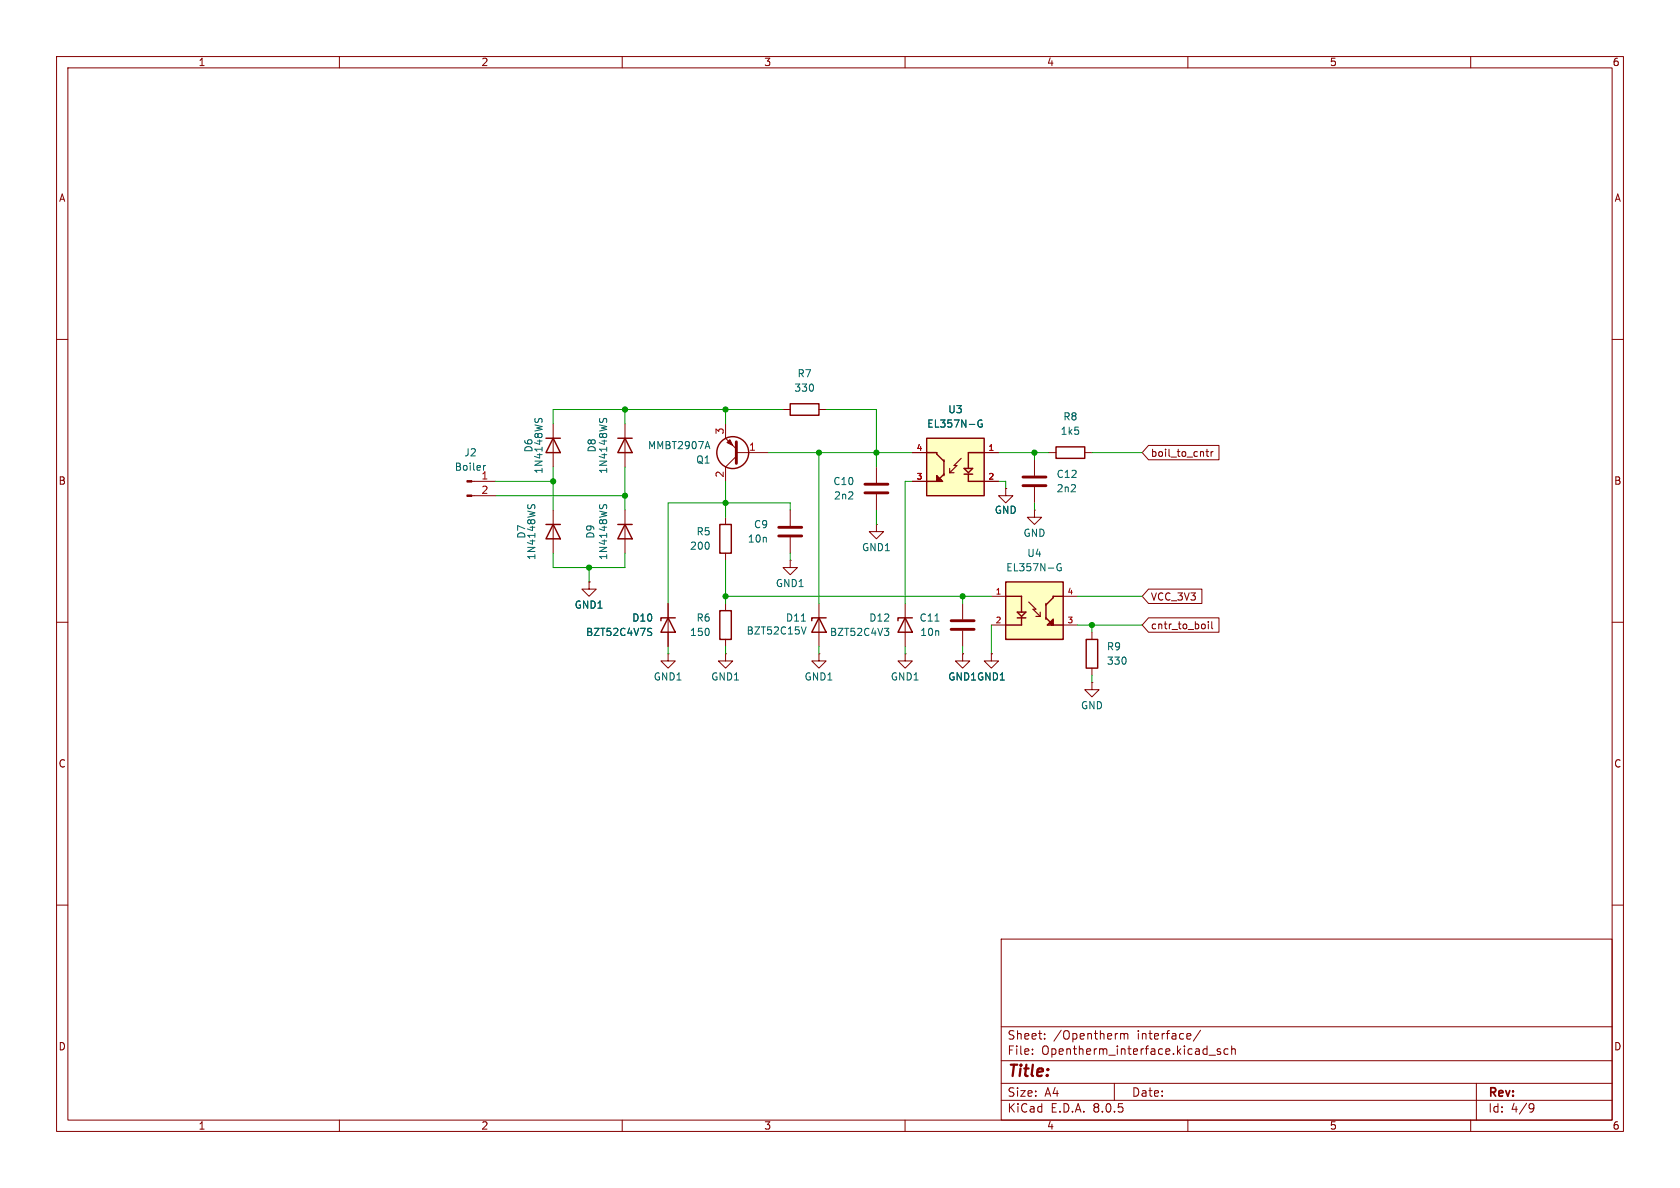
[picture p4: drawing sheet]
<svg xmlns="http://www.w3.org/2000/svg" width="297mm" height="210mm" viewBox="0 0 297 210" stroke-linecap="round" stroke-linejoin="round" font-family="sans-serif">
<g fill="none" stroke="#840000" stroke-width=".18">
<path d="M10 10h277v190h-277zM12 12h273v186h-273zM60 10v2M110 10v2M160 10v2M210 10v2M260 10v2M10 60h2M285 60h2M128.3 74.9v2.6l1.9 1.9M138.4 72.4h1.3M144.8 72.4h1.2"/>
<path d="M110.5 90.2v7.6M128.3 91.4v1.3M128.3 97.8v1.3M130.2 80.6l-1.9 2v2.5M130.2 80h5.7M139.7 99.1v1.2h1.3l-1.3 1.3-1.3-1.3h1.3M139.7 99.1h.1M139.7 90.2v2.8M139.7 95v2.8M154.9 92.7v1.3h1.3l-1.3 1.3-1.2-1.3h1.2M154.9 92.7h.1M154.9 82.6v2.7"/>
<path d="M154.9 87.4v2.8M177.8 86.4v1.2h1.3l-1.3 1.3-1.3-1.3h1.3M177.8 86.4h.1M10 110h2M118.1 115.6v1.2h1.3l-1.3 1.3-1.3-1.3h1.3M118.1 115.6h.1M128.3 115.6v1.2h1.2l-1.2 1.3-1.3-1.3h1.3M128.3 115.6h.1M128.3 106.7v1.3M128.3 113v1.3M144.8 115.6v1.2h1.2l-1.2 1.3-1.3-1.3h1.3M144.8 115.6h.1"/>
<path d="M144.8 106.7v7.6M160 115.6v1.2h1.3l-1.3 1.3-1.3-1.3h1.3M160 115.6h.1M160 106.7v7.6M175.3 115.6v1.2h1.2l-1.2 1.3-1.3-1.3h1.3M175.3 115.6h.1M285 110h2M10 160h2M285 160h2M177 166h108v32h-108zM60 198v2M110 198v2"/>
<path d="M160 198v2M177 194.5h108M177 191.5h108M177 187.5h108M177 181.5h108M182.5 186.3v.1M182.5 185.5v.1M184.7 183.6v.1M184.7 182.8v.1M197 191.5v3M198.1 182.7v1M198.1 182.8l.4-.1 .2 .2"/>
<path d="M198.7 182.9l.3-.2 .3 .1 .1 .9M198.7 182.9v.8M210 198v2M210.5 182.8v.3l-.7 .1M212.2 182.1l-1.2 2M213.7 186.5h1.2M215.7 185.5l-.3-.1-.2 .2v.2l.5 .2v.3h-.5M217.1 185.5l-.4-.1-.3 .3v.4l.1 .2h.6M217.7 185.5l.3-.1 .3 .1 .1 .9M217.7 184.9v1.5M260 198v2M261 191.5v6.5"/>
<path d="M270.6 195.1l.5 .1a.99 .99 0 0 1-.4 1.4h-.2M271.2 195.7l-.3 .3h-.3"/>
</g>
<path d="M130.2 78.1v3.8M137.7 93.2h4M137.7 94.7h4M152.9 87.1h4.1M152.9 85.6h4.1" fill="none" stroke="#840000" stroke-width=".51"/>
<path d="M128.5 78.2l.5-.5 .5 1z" fill="#840000" stroke="#840000" stroke-width=".18"/>
<g fill="none" stroke="#840000" stroke-width=".25">
<path d="M139.7 71.4h5.1v2h-5.1zM109.2 92.7h2.6M110.5 92.7l1.3 2.6h-2.6zM127.3 92.7h2v5.1h-2zM127.3 108h2v5h-2zM144.8 109.2l1.2 2.6h-2.5zM146 109.2h-2.5v.5M160 109.2l1.3 2.6h-2.6zM161.3 109.2h-2.6v.5"/>
<circle cx="129.5" cy="80" r="2.82"/>
</g>
<path d="M124.8 79h.6M125.1 78l.4 1.3M106 89.2v.5M106.6 89.7l.1-.4 .3-.1 .3 .2v.3M141.7 109.8h.7M142.5 110.8l-.4 1.3M156.3 111.1h.8l-.4 .5M156.9 111.6l.2 .2v.3l-.2 .2" fill="none" stroke="#006464" stroke-width=".18"/>
<path d="M177.8 102.9h10.2v10.1h-10.2z" fill="#ffffc2"/>
<path d="M177.8 102.9h10.2v10.1h-10.2zM177.8 105.4h2.8v2.8M179.8 109.2h1.6M179.8 108.2h1.6l-.8 .8zM180.6 109.2v1.3h-2.8M184.9 109.2l1.3 1.3v-1l-1 1h2.8M184.9 106.7v2.8M185.4 110.2h.3M185.7 110.2l.2 .3v-.5l.3 .2M186.2 109.7l-.5 .5M188 105.4h-1.8v.3l-1.3 1.2M192 113h2.1v5.1h-2.1z" fill="none" stroke="#840000" stroke-width=".25"/>
<path d="M181.9 106.4l1.2 1.3h-.5l1.3 1.3M183.1 109h.8M183.9 108.2v.8" fill="none" stroke="#840000" stroke-width=".2"/>
<path d="M182.9 90.2v1.2h1.2l-1.2 1.3-1.3-1.3h1.3M182.9 90.2h.1M175.3 105.4h2.5M175.3 110.5h2.5M188 105.4h2.5M188 110.5h2.5M193 111.8v1.2M193 118.1v1.3M193 120.7v1.2h1.3l-1.3 1.3-1.2-1.3h1.2M193 120.7h.1" fill="none" stroke="#840000" stroke-width=".18"/>
<path d="M187.6 99.7a.59 .59 0 0 0-.8 .6 .59 .59 0 0 0 .8 .5v-.4h-.2" fill="none" stroke="#006464" stroke-width=".18"/>
<path d="M163.8 77.5h10.2v10.1h-10.2z" fill="#ffffc2"/>
<g fill="none" stroke="#840000" stroke-width=".25">
<path d="M96.5 77.5h2.6M97.8 77.5l1.3 2.5h-2.6zM109.2 77.5h2.6M110.5 77.5l1.3 2.5h-2.6zM163.8 77.5h10.2v10.1h-10.2zM186.7 79h5.1v2h-5.1zM96.5 92.7h2.6M97.8 92.7l1.3 2.6h-2.6zM163.8 80h1.8v.3l1.3 1.2M165.6 84.8l.3-.2v.5l.2-.3M165.6 84.3l.5 .5M166.1 84.8h.3"/>
<path d="M166.9 83.8l-1.3 1.3v-1l1 1h-2.8M166.9 81.3v2.8M170.4 83.8h1.6M170.4 82.8h1.6l-.8 .8zM171.2 83.8v1.3h2.8M174 80h-2.8v2.8M118.1 109.2l1.3 2.6h-2.6zM119.4 109.2h-2.6v.5"/>
</g>
<path d="M167.9 83.6h.8M167.9 82.8v.8M169.9 81l-1.2 1.3h.5l-1.3 1.3" fill="none" stroke="#840000" stroke-width=".2"/>
<g fill="none" stroke="#840000" stroke-width=".18">
<path d="M97.8 74.9v7.7M110.5 74.9v7.7M203 78.7h12.5v2.6h-12.5l-1.1-1.3zM213.2 79.8h.5M213.4 79.4v1.1l.3 .2M214.1 79.8v.9M214.5 79.8l-.4 .3M83.4 85.1h4.2M83.4 87.6h4.2M97.8 90.2v7.6M161.3 80h2.5M161.3 85.1h2.5"/>
<path d="M174 80h2.5M174 85.1h2.5M177.8 86.4h.1M182.9 81.3v2.8M182.9 86.1v2.8M185.4 80h1.3M191.8 80h1.2M104.1 102.9v1.2h1.3l-1.3 1.3-1.2-1.3h1.2M104.1 102.9h.1M118.1 106.7v7.6M170.2 115.6v1.2h1.2l-1.2 1.3-1.3-1.3h1.3M170.2 115.6h.1"/>
<path d="M170.2 106.7v2.8M170.2 111.5v2.8M175.3 115.6h.1M203 104.1h9.5v2.6h-9.5l-1.1-1.3zM203 109.2h12.5v2.6h-12.5l-1.1-1.3zM213 110.4l.1 .2-.1 .5M213.6 109.9v.1M213.6 110.3v.9M214.2 109.9v1.1l.2 .2"/>
</g>
<path d="M94.6 74v.4M95.2 74.4l.1-.3 .3-.1 .2 .2v.3M106 74v.4M106.6 74.4l.1-.3 .3-.1 .3 .2v.3M173.6 74.3a.59 .59 0 0 0-.7 .6 .59 .59 0 0 0 .7 .5l.1-.4h-.3M85.5 82.3v.8M85.8 82.3l-.3 .2M93.3 89.2v.5M93.9 89.7l.1-.4 .3-.1 .3 .2v.3M114.7 111.7l.4 .1 .1 .3-.2 .2h-.3M114.7 111.1h.5M165.3 109.8h.7" fill="none" stroke="#006464" stroke-width=".18"/>
<path d="M180.8 84.3h4.1M180.8 85.9h4.1M168.1 109.7h4.1M168.1 111.3h4.1" fill="none" stroke="#840000" stroke-width=".51"/>
<g fill="#840000" stroke="#840000" stroke-width=".18">
<path d="M82.5 87.5h.9v.3h-.9z"/>
<path d="M82.5 85h.9v.2h-.9z"/>
</g>
<g fill="none" stroke="#009600" stroke-width=".18">
<path d="M110.5 72.4v2.5M128.3 72.4v2.5M138.4 72.4h-40.6v2.5M146 72.4h8.9v10.2M87.6 85.1h10.2M87.6 87.6h22.9M97.8 97.8v2.5h12.7v-2.5M97.8 82.6v7.6M110.5 82.6v7.6M128.3 85.1v6.3M128.3 99.1v7.6M135.9 80h25.4"/>
<path d="M139.7 90.2v-1.3h-21.6v17.8M139.7 97.8v1.3M144.8 80v26.7M154.9 90.2v2.5M161.3 85.1h-1.3v21.6M176.5 80h8.9M176.5 85.1h1.3v1.3M182.9 80v1.3M182.9 88.9v1.3M193 80h8.9M104.1 100.3v2.6M118.1 114.3v1.3"/>
<path d="M128.3 105.4h47M128.3 114.3v1.3M144.8 114.3v1.3M160 114.3v1.3M170.2 105.4v1.3M170.2 114.3v1.3M175.3 110.5v5.1M190.5 105.4h11.4M190.5 110.5h11.4M193 110.5v1.3M193 119.4v1.3"/>
</g>
<g fill="#009600" stroke="#009600" stroke-width=".18">
<circle cx="154.9" cy="80" r=".46"/>
<circle cx="144.8" cy="80" r=".46"/>
<circle cx="128.3" cy="88.9" r=".46"/>
<circle cx="110.5" cy="87.6" r=".46"/>
<circle cx="128.3" cy="105.4" r=".46"/>
<circle cx="128.3" cy="72.4" r=".46"/>
<circle cx="110.5" cy="72.4" r=".46"/>
<circle cx="104.1" cy="100.3" r=".46"/>
<circle cx="97.8" cy="85.1" r=".46"/>
<circle cx="170.2" cy="105.4" r=".46"/>
<circle cx="193" cy="110.5" r=".46"/>
<circle cx="182.9" cy="80" r=".46"/>
</g>
<text font-size="2.8" fill="#840000" x="178" y="190.9">Title:</text>
<g font-size="2.1" fill="#840000">
<text x="178" y="184">Sheet:</text>
<text x="186.2" y="184">/Opentherm</text>
<text x="201.1" y="184">interface/</text>
<text x="178" y="186.7">File:</text>
<text x="184.1" y="186.7">Opentherm_interface.kicad_sch</text>
<text x="178" y="196.9">KiCad</text>
<text x="178" y="194.1">Size:</text>
<text x="184.7" y="194.1">A4</text>
<text x="185.7" y="196.9">E.D.A.</text>
<text x="193.3" y="196.9">8.0.5</text>
<text x="200" y="194.1">Date:</text>
<text x="263" y="194.3">Rev:</text>
<text x="263" y="196.9">Id:</text>
<text x="267.1" y="196.9">4/9</text>
</g>
<g font-size="1.8" fill="#840000">
<text x="35" y="11.9">1</text>
<text x="85" y="11.9">2</text>
<text x="135" y="11.9">3</text>
<text x="185" y="11.9">4</text>
<text x="235" y="11.9">5</text>
<text x="285" y="11.9">6</text>
<text x="10.3" y="35.9">A</text>
<text x="285.3" y="35.9">A</text>
<text x="203.4" y="81">boil_to_cntr</text>
<text x="10.3" y="85.9">B</text>
<text x="285.3" y="85.9">B</text>
<text x="203.4" y="106.4">VCC_3V3</text>
<text x="203.4" y="111.4">cntr_to_boil</text>
<text x="10.3" y="135.9">C</text>
<text x="285.3" y="135.9">C</text>
<text x="10.3" y="185.9">D</text>
<text x="285.3" y="185.9">D</text>
<text x="35" y="199.9">1</text>
<text x="85" y="199.9">2</text>
<text x="135" y="199.9">3</text>
<text x="185" y="199.9">4</text>
<text x="235" y="199.9">5</text>
<text x="285" y="199.9">6</text>
</g>
<g font-size="1.8" fill="#006464">
<text x="140.3" y="69.4">330</text>
<text x="140.9" y="66.9">R7</text>
<text x="163.8" y="75.8">EL357N-G</text>
<text x="167.5" y="73.3">U3</text>
<text x="187.4" y="77.1">1k5</text>
<text x="187.9" y="74.5">R8</text>
<text x="80.3" y="83.4">Boiler</text>
<text x="82" y="80.9">J2</text>
<text x="94.3" y="80.1" transform="rotate(-90 94.3 80.1)">D6</text>
<text x="96.1" y="83.9" transform="rotate(-90 96.1 83.9)">1N4148WS</text>
<text x="105.5" y="80.1" transform="rotate(-90 105.5 80.1)">D8</text>
<text x="107.5" y="83.9" transform="rotate(-90 107.5 83.9)">1N4148WS</text>
<text x="114.5" y="79.6">MMBT2907A</text>
<text x="123" y="82.1">Q1</text>
<text x="85" y="84.8">1</text>
<text x="147.2" y="86">C10</text>
<text x="147.3" y="88.5">2n2</text>
<text x="186.7" y="84.7">C12</text>
<text x="186.7" y="87.2">2n2</text>
<text x="93.1" y="95.3" transform="rotate(-90 93.1 95.3)">D7</text>
<text x="105.3" y="95.3" transform="rotate(-90 105.3 95.3)">D9</text>
<text x="123" y="94.8">R5</text>
<text x="133.2" y="93.6">C9</text>
<text x="175.8" y="91">GND</text>
<text x="180.8" y="95.1">GND</text>
<text x="94.8" y="99.1" transform="rotate(-90 94.8 99.1)">1N4148WS</text>
<text x="107.5" y="99.1" transform="rotate(-90 107.5 99.1)">1N4148WS</text>
<text x="121.9" y="97.4">200</text>
<text x="132.1" y="96.1">10n</text>
<text x="152.3" y="97.6">GND1</text>
<text x="177.8" y="101.2">EL357N-G</text>
<text x="181.5" y="98.7">U4</text>
<text x="101.5" y="107.8">GND1</text>
<text x="137.1" y="104">GND1</text>
<text x="103.5" y="112.6">BZT52C4V7S</text>
<text x="111.7" y="110.1">D10</text>
<text x="121.9" y="112.6">150</text>
<text x="123" y="110.1">R6</text>
<text x="131.9" y="112.4">BZT52C15V</text>
<text x="138.8" y="110.1">D11</text>
<text x="146.6" y="112.6">BZT52C4V3</text>
<text x="153.6" y="110.1">D12</text>
<text x="162.5" y="110.1">C11</text>
<text x="162.6" y="112.6">10n</text>
<text x="195.6" y="115.2">R9</text>
<text x="195.6" y="117.7">330</text>
<text x="115.5" y="120.5">GND1</text>
<text x="125.6" y="120.5">GND1</text>
<text x="142.1" y="120.5">GND1</text>
<text x="157.4" y="120.5">GND1</text>
<text x="167.5" y="120.5">GND1GND1</text>
<text x="191" y="125.6">GND</text>
</g>
<g font-size="1.8" fill="#a90000">
<text x="128" y="76.9" transform="rotate(-90 128 76.9)">3</text>
<text x="132.3" y="79.8">1</text>
<text x="85" y="87.4">2</text>
<text x="128" y="84.5" transform="rotate(-90 128 84.5)">2</text>
</g>
<g font-size="1.4" fill="#a90000">
<text x="161.9" y="79.8">4</text>
<text x="174.6" y="79.8">1</text>
<text x="161.9" y="84.8">3</text>
<text x="174.6" y="84.8">2</text>
<text x="175.9" y="105.2">1</text>
<text x="188.6" y="105.2">4</text>
<text x="175.9" y="110.2">2</text>
<text x="188.6" y="110.2">3</text>
</g>
</svg>
